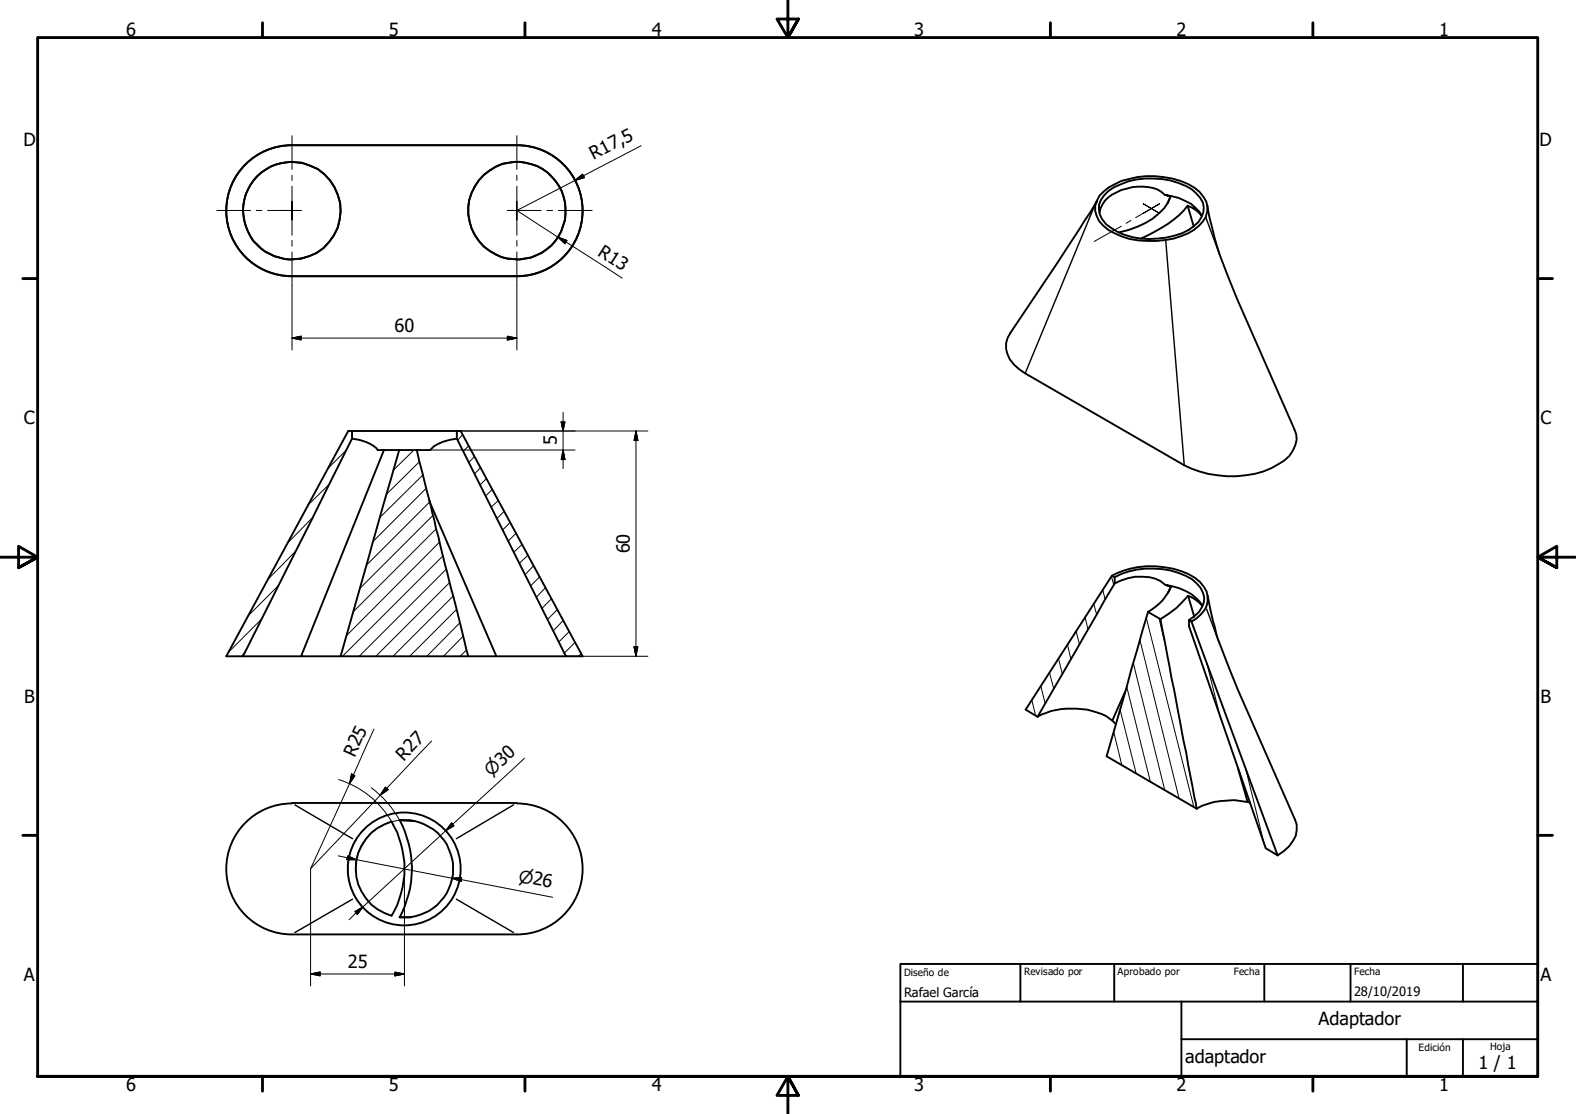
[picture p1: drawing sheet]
<svg xmlns="http://www.w3.org/2000/svg" width="420mm" height="297mm" viewBox="0 0 420 297" stroke-linecap="round" stroke-linejoin="round" font-family="sans-serif">
<!-- layer: Sombreado (ISO) -->
<g fill="none" stroke="#000" stroke-width=".27">
<path d="M93 114.9l-.3 .3M123.3 115.9l-1.3 1.4M125 118.9l-1.6 1.5M83.2 138.2l-6.4 6.4M87.8 129.1l-5.8 5.6M92.2 120.1l-4.8 4.9M110.4 120l-5.6 5.5M111.9 123l-8.9 8.8M112.8 126.6l-11.6 11.4M113.7 130.2l-14.1 14.1M114.6 133.8l-16.8 16.8M115.4 137.4l-19.4 19.4"/>
<path d="M126.5 121.8l-1.5 1.5M128.1 124.7l-1.6 1.7M129.7 127.6l-1.7 1.7M131.2 130.5l-1.8 1.8M132.8 133.5l-1.9 1.7M134.4 136.4l-1.9 1.9M136 139.3l-2 2M74.3 156.1l-8.1 8.1M78.7 147.1l-7.2 7.3M116.3 141l-22.1 22.1M117.2 144.5l-24.7 24.9M118.1 148.2l-26.8 26.8"/>
<path d="M119 151.8l-23.2 23.2M119.9 155.3l-19.7 19.7M120.8 159l-16 16M137.5 142.2l-2 2.1M139.2 145.1l-2.3 2.2M140.7 148.1l-2.3 2.1M142.2 150.9l-2.2 2.4M143.9 153.8l-2.4 2.4M145.4 156.7l-2.4 2.5M147.1 159.6l-2.7 2.7M294 157.3l.6 2.6M296.3 153.7l.6 2.2"/>
<path d="M65.3 174l-.9 1M69.7 165.1l-8.9 8.9M121.7 162.5l-12.5 12.5M122.6 166.1l-8.8 8.9M123.4 169.7l-5.2 5.3M124.3 173.3l-1.6 1.7M148.6 162.5l-2.7 2.7M150.1 165.5l-2.7 2.8M151.8 168.4l-2.8 2.8M153.3 171.3l-2.9 2.9M154.9 174.2l-.7 .8M279.8 179.3l1.1 4.3"/>
<path d="M282.2 175.6l1 4.1M284.6 171.9l.9 3.9M286.9 168.3l.9 3.5M289.3 164.7l.8 3.2M291.6 161l.8 2.8M302.1 176.8l8.4 33.9M303.9 170.7l10.4 42.1M305.6 164.6l12.7 50.5M309 164.8l1.4 6M321.8 177.2l3.6 14.3M275.1 186.7l1 4.2M277.5 183l1.1 4.6"/>
<path d="M296.9 195.2l2.2 8.9M298.6 189.1l4.3 17.1M300.4 183l6.3 25.5M295.1 201.3l.2 .6M332 204.5l5.1 20.7"/>
</g>
<!-- layer: Visible (ISO) -->
<g fill="none" stroke="#000" stroke-width=".51">
<path d="M77.8 38.7a17.5 17.5 0 0 0-17.5 17.5 17.5 17.5 0 0 0 17.5 17.4M77.9 38.7h59.9M137.9 38.7a17.5 17.5 0 0 1 17.4 17.5 17.5 17.5 0 0 1-17.4 17.4M292.2 53.8l-1.6 3-8.8 13.4-12.4 18.6a6.4 6.4 0 0 0 1 8.5l2.9 2.3 42.4 24.5a27.8 27.8 0 0 0 23.3 .7l1.7-1a8.4 8.4 0 0 0 5-6.6l-.1-1.4-.5-1.4-10.2-23.1a316.3 316.3 0 0 1-9.9-23.9l-2.5-9.4-.7-3.3M293.1 52.2a17.7 17.7 0 0 1 12.3-5.2 22.3 22.3 0 0 1 13 3 8.3 8.3 0 0 1 3.5 5.1 6 6 0 0 1-2.2 5.1 19.1 19.1 0 0 1-13.8 4 18 18 0 0 1-11.8-4 5.8 5.8 0 0 1-1-8zM295.5 50.9a19.5 19.5 0 0 1 14.3-3.2 20.6 20.6 0 0 1 7.8 2.7 7.3 7.3 0 0 1 3.3 5 7 7 0 0 1-4 5.9 22.4 22.4 0 0 1-19 .5l-1.6-1a5.7 5.7 0 0 1-.8-9.9zM310.5 51.9a8.8 8.8 0 0 0-7.1-2.1 12.9 12.9 0 0 0-8.9 3.8l-1.1 2-.3 1.2M312 52.4l-.7 1.8M316.6 54.8l1.7 5.6M320.5 57.4l-.1 .1M77.9 73.6h59.9M298.3 62a21.2 21.2 0 0 0 12.1-6.5l1-1.5 .6-1.6-1.5-.5a14.8 14.8 0 0 1 8.1 3.5l1.1 1 .7 1.1a9.1 9.1 0 0 0-3.8-2.7 30.8 30.8 0 0 1-12.4 8.8"/>
<path d="M93.9 117v-2.1h-1.1l-32.5 60.1h20M93.9 117l-29.1 58M93.9 117a12.6 12.6 0 0 1 6.4 2.5l.4 .5h14a9.9 9.9 0 0 1 6.5-2.9l.6-.1M93.9 114.9h28.9l32.5 60.1h-4.4M121.8 114.9v2.1M121.8 117l29.1 58M102.4 120l-22.1 55h10.5M106.4 120l-15.6 55M111.1 120l13.7 55M114.4 133.3l17.9 41.7M296.4 153.5l.8 .4v1.7M296.4 153.5a23 23 0 0 1 22.1 .5 7.5 7.5 0 0 1 3.4 5.1 6.9 6.9 0 0 1-4.3 6.6"/>
<path d="M296.4 153.5l-23 35.7 3.2 1.9M297.2 155.6l-20.6 35.5M297.2 153.9a22.1 22.1 0 0 1 20.6 .5 7.3 7.3 0 0 1 3.3 5 7 7 0 0 1-4.1 5.9M297.2 155.6a13.1 13.1 0 0 1 12.2-.7l1.2 1M312.2 156.4a13.4 13.4 0 0 1-6.1 6.8M312.2 156.4l-1.6-.5a13.6 13.6 0 0 1 9.9 5.6M312.2 156.4l-.9 1.8M316.7 158.9l1.7 5.6M321.9 158.7a77 77 0 0 0 3.2 13l4.8 12.1 15.3 34.6a6.4 6.4 0 0 1-1.5 7.3l-3.1 2.4M90.8 175h34M124.8 175h26.1M306.1 163.2l-11.1 38.5 24 13.9"/>
<path d="M306.1 163.2l3.3 1.9M309.4 165.1l9.6 50.5M317 165.3v1.7l20.4 59.2 3.2 1.9M317 165.3l.6 .4M317.6 165.7l23 62.4M320.7 161.4l-.2 .1a9.1 9.1 0 0 0-3.8-2.6 24.7 24.7 0 0 1-7.3 6.2M276.6 191.1a20.7 20.7 0 0 1 17-.7 11.9 11.9 0 0 1 3.8 2.6M300 184.4l-3.5 7.7M77.8 214.2a17.5 17.5 0 0 0-17.5 17.5 17.5 17.5 0 0 0 17.5 17.5M77.9 214.1h59.9M106.6 218.7a13 13 0 0 1 14.2 12.9 13 13 0 0 1-14.2 13M106.6 218.7a27.1 27.1 0 0 1 0 25.9"/>
<path d="M106.6 218.7l3.6 .2M137.9 214.2a17.5 17.5 0 0 1 17.4 17.5 17.5 17.5 0 0 1-17.4 17.5M330.1 205l2.5 8.9M333.2 214a22.8 22.8 0 0 0-12.8 .9l-1.4 .7M98.9 222.1l1.7-1.3 3.8-1.7a24.8 24.8 0 0 1 0 25.1 13 13 0 0 1-5.5-22.1zM77.9 249.2h59.9M106.6 244.6h3"/>
<circle cx="77.8" cy="56.2" r="13"/>
<circle cx="137.8" cy="56.1" r="13"/>
<circle cx="107.8" cy="231.7" r="15"/>
</g>
<!-- layer: Visible fina (ISO) -->
<path d="M292.2 53.8l-18.9 45.8M321.4 57.9l3.7 9.9M310.8 64l4.9 60.1M321.7 162.4l3.3 8.9M78.6 214.6l15.4 9M136.9 214.6l-15.2 9M94 239.8l-15.4 8.9M121.7 239.8l15.2 8.9" fill="none" stroke="#000" stroke-width=".38"/>
<!-- layer: Visible (ISO) -->
<circle cx="292.2" cy="53.8" r=".25" fill="#000"/>
<!-- layer: Borde (ISO) -->
<g fill="none" stroke="#000" stroke-width=".76">
<path d="M210.1 0v10l-3-4.9h5.8l-2.8 4.9 2.8-4.9M70 6.1v3.9M140 6.1v3.9M280 6.1v3.9M350 6.1v3.9M6.1 74.3h3.9M410 74.3h3.9M0 148.6h10l-5-2.9v5.7l5-2.8-5 2.8M420 148.6h-10l5-2.9v5.7l-5-2.8 5 2.8M6.1 222.7h3.9M410 222.7h3.9M10 287v-277h400v277h-400h400"/>
<path d="M70 287v3.9M140 287v3.9M212.9 292.1l-2.8-5.1 2.8 5.1h-5.8l3-5.1v10M280 287v3.9M350 287v3.9"/>
</g>
<path d="M240 257h170v30h-170zM272 257v10.1M297.1 257v10.1M337.1 257v10.1M360 257v10.1M390 257v10.1M240 267.1h170M315 277.1h95M315 267.1v19.9M375 277.1v9.9M390 277.1v9.9" fill="none" stroke="#000" stroke-width=".51"/>
<!-- layer: Marca de centro (ISO) -->
<g fill="none" stroke="#000" stroke-width=".27">
<path d="M77.9 36.2v9M137.8 36.2v9M57.8 56.1h9M68.3 56.1h1.5M71.4 56.1h6.5h-2.6M77.9 49.6v6.5v-2.4M77.9 58.7v-2.6v6.6M77.9 46.7v1.4M80.3 56.1h-2.4h2.4M135.3 56.1h2.5h-2.5M137.8 49.6v6.5v-2.4M137.8 58.7v-2.6v6.6"/>
<path d="M137.8 46.7v1.4M140.3 56.1h-2.5h6.5M145.8 56.1h1.5M148.8 56.1h9.1M301.5 58.8l-1.3 .7M304.8 54.3l2.2 1.3-2.2-1.3M304.8 56.9l2.2-1.3-4.2 2.4M309.1 56.9l-2.1-1.3 2.1 1.3M309.1 54.3l-2.1 1.3 2.1-1.3M77.9 64.1v1.5M77.9 67.2v9M137.8 64.1v1.5"/>
<path d="M137.8 67.2v9M299 60.3l-7.3 4.1"/>
</g>
<!-- layer: Cota (ISO) -->
<g fill="none" stroke="#000" stroke-width=".27">
<path d="M170.9 38.8l-33.1 17.3 28.1 18.1M153.3 48.1l2-1.6 .5 .9zM77.9 76.2v17.1M137.8 76.2v17.1M148.7 63.2l2.4 .9-.5 .9zM77.9 90.2l2.4-.6v1.1zM77.9 90.2h59.9M135.3 89.6l2.5 .6-2.5 .5zM121.8 114.9h50.9M149.6 112.5h1l-.5 2.4zM150.1 110v15M169.5 114.9l.6 2.6h-1.1z"/>
<path d="M169.5 114.9v60.1M114.7 120h38.6M150.1 120l.5 2.5h-1zM150.9 175h21.8M169 172.5h1.1l-.6 2.5zM99.7 194.4l-16.9 37.2M115.1 197.6l-32.3 34M90.3 207.9a25 25 0 0 1 14.2 11.3M93.7 206.4l.9 .5-1.4 2zM99 210.1a27 27 0 0 1 7.6 8.7M102.7 209.9l.8 .7-2.2 1.5zM106.5 218.7a13 13 0 0 0-11.7 13.7"/>
<path d="M120.4 219.4l.6 .8-2.1 1.3zM139.8 202.2l-46.7 43M82.8 231.6v31.3M90.2 228.2l57.1 11.1M92.7 228.2l2.3 1h-2.5zM92.8 229.8a15 15 0 0 0 6.3 14.2M94.8 224.1l-1 2.1-.6 1.6M107.8 231.6v31.3M120.5 234.2l2.6-.2-.2 1.1zM82.8 259.7l2.5-.5v1zM82.8 259.7h25M94.6 243.1l2.2-1.3-1.6 2z"/>
<path d="M105.3 259.2l2.5 .5-2.5 .5z"/>
</g>
<g fill="#000" stroke="#000" stroke-width=".27">
<path d="M153.3 48.1l2-1.6zM153.3 48.1l2-1.6 .5 .9zM148.7 63.2l2.4 .9zM148.7 63.2l2.4 .9-.5 .9zM77.9 90.2l2.4-.6zM77.9 90.2l2.4-.6v1.1zM135.3 90.7l2.5-.5zM135.3 89.6l2.5 .6-2.5 .5zM149.6 112.5l.5 2.4zM149.6 112.5h1l-.5 2.4zM169.5 114.9l.6 2.6zM169.5 114.9l.6 2.6h-1.1z"/>
<path d="M150.1 120l.5 2.5zM150.1 120l.5 2.5h-1zM169 172.5l.5 2.5zM169 172.5h1.1l-.6 2.5zM93.7 206.4l-.5 2.5zM93.7 206.4l.9 .5-1.4 2zM102.7 209.9l-1.4 2.2zM102.7 209.9l.8 .7-2.2 1.5zM120.4 219.4l-1.5 2.1zM120.4 219.4l.6 .8-2.1 1.3zM92.5 229.2h2.5zM92.7 228.2l2.3 1h-2.5z"/>
<path d="M120.5 234.2l2.6-.2zM120.5 234.2l2.6-.2-.2 1.1zM82.8 259.7l2.5-.5zM82.8 259.7l2.5-.5v1zM96.8 241.8l-1.6 2zM94.6 243.1l2.2-1.3-1.6 2zM105.3 260.2l2.5-.5zM105.3 259.2l2.5 .5-2.5 .5z"/>
</g>
<g font-size="4.8">
<text x="33.7" y="9.6">6</text>
<text x="103.6" y="9.6">5</text>
<text x="173.7" y="9.6">4</text>
<text x="243.7" y="9.6">3</text>
<text x="313.7" y="9.6">2</text>
<text x="383.7" y="9.6">1</text>
<text x="6.2" y="39">D</text>
<text x="410.5" y="39">D</text>
<text x="158.2" y="42.8" transform="rotate(-28 158.2 42.8)">R17,5</text>
<text x="159.1" y="67.9" transform="rotate(33 159.1 67.9)">R13</text>
<text x="105.2" y="88.6">60</text>
<text x="6.3" y="113.1">C</text>
<text x="410.7" y="113.1">C</text>
<text x="148.5" y="118.7" transform="rotate(-90 148.5 118.7)">5</text>
<text x="167.9" y="147.6" transform="rotate(-90 167.9 147.6)">60</text>
<text x="6.5" y="187.4">B</text>
<text x="410.7" y="187.4">B</text>
<text x="94.6" y="202" transform="rotate(-66 94.6 202)">R25</text>
<text x="107.7" y="203.1" transform="rotate(-47 107.7 203.1)">R27</text>
<text x="6.3" y="261.6">A</text>
<text x="92.7" y="258">25</text>
<text x="410.7" y="261.6">A</text>
<text x="351.5" y="273.4">Adaptador</text>
<text x="316" y="283.3">adaptador</text>
<text x="394.2" y="285">1 / 1</text>
<text x="33.7" y="290.9">6</text>
<text x="103.6" y="290.9">5</text>
<text x="173.7" y="290.9">4</text>
<text x="243.7" y="290.9">3</text>
<text x="313.7" y="290.9">2</text>
<text x="383.7" y="290.9">1</text>
</g>
<g font-size="4.6">
<text x="130.9" y="207.1" transform="rotate(-43 130.9 207.1)">⌀30</text>
<text x="138" y="235.1" transform="rotate(11 138 235.1)">⌀26</text>
</g>
<g font-size="3.4">
<text x="241" y="265.9">Rafael García</text>
<text x="361.1" y="265.5">28/10/2019</text>
</g>
<g font-size="2.7">
<text x="241" y="260.2">Diseño de</text>
<text x="273" y="260.1">Revisado por</text>
<text x="297.9" y="260.1">Aprobado por</text>
<text x="328.9" y="260.1">Fecha</text>
<text x="361.1" y="260.1">Fecha</text>
<text x="378.2" y="280.3">Edición</text>
<text x="397.3" y="280">Hoja</text>
</g>
</svg>
